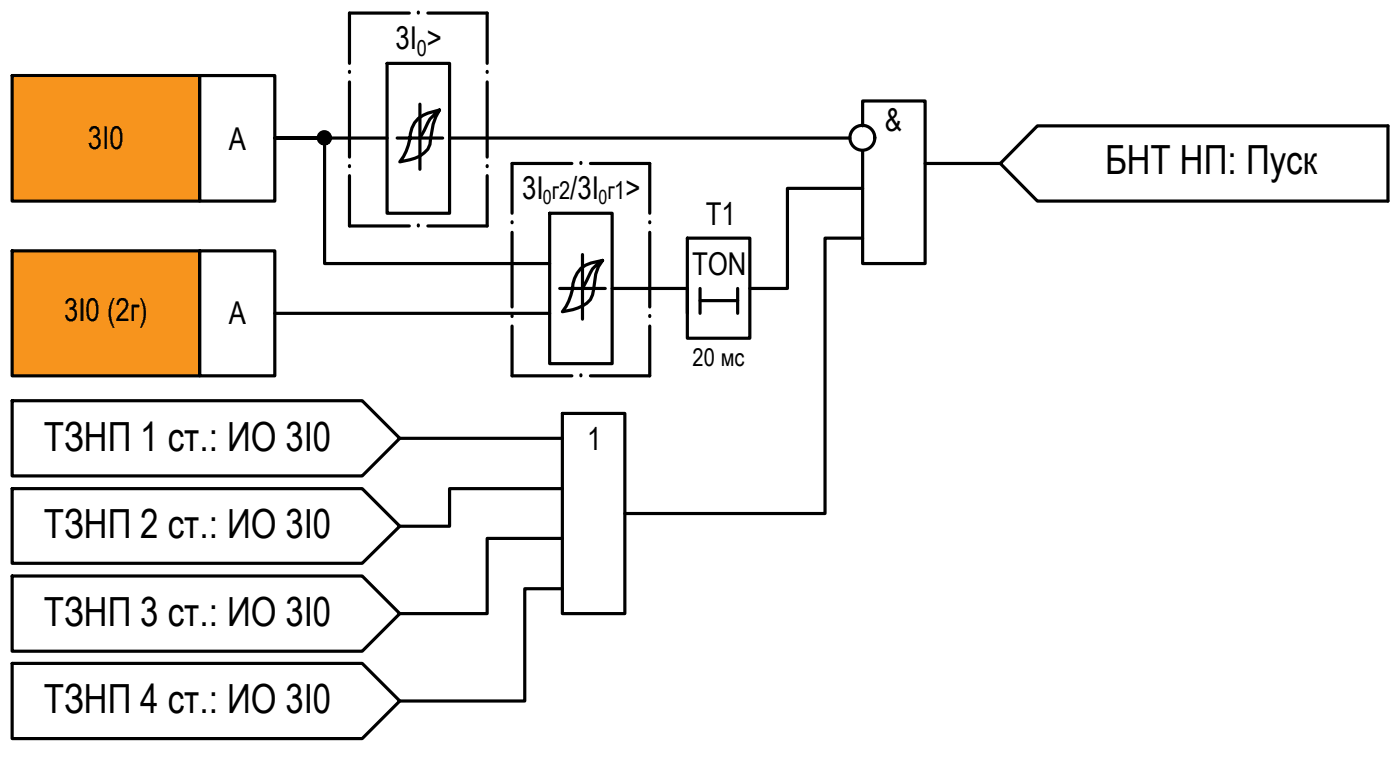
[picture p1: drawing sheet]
<svg xmlns="http://www.w3.org/2000/svg" width="112mm" height="61mm" viewBox="0 0 112 61" stroke-linecap="round" stroke-linejoin="round" font-family="sans-serif">
<!-- layer: 0 -->
<g fill="none" stroke="#000" stroke-width=".25">
<path d="M1 6h15v10.1h-15zM16 6h6v10.1h-6zM30.9 5.1h5v11.9h-5zM30.9 11h-8.9h3.9v10.1h18M33.6 8.3v5.2M33.6 11h1.8M35.1 8.8a5.5 5.5 0 0 0-.7 2.7 2.04 2.04 0 0 1-1.6 1.3l-.8 .1a4 4 0 0 0 .8-2.2 1.96 1.96 0 0 1 1.4-1.7l.9-.2a3 3 0 0 0-1.2 1.6l-.3 .6h-1.9M35.9 11h32M43.9 17h5v12.1h-5zM54.9 19h5v8h-5zM69 10.1v-2h5v13h-5v-9M69 15.1h-6.1v8h-3"/>
<path d="M69 19h-3v22h-16M74 13.1h6M82.9 10.1h28.1v6h-28.1l-2.9-3zM1 20.1h15v9.9h-15zM1 32h28l3 3-3 3h-28zM1 39.1h28l3 3-3 2.9h-28zM16 20.1h6v9.9h-6zM22 25h21.9M32 35h13M45 33h5v16.1h-5zM45 39.1h-9.1v3h-3.9M46.6 20.3v5.2"/>
<path d="M46.6 23.1h1.8M48.2 20.8l-.4 .5-.2 .6-.1 1.2a1.85 1.85 0 0 1-1.7 1.7l-.8 .1a4 4 0 0 0 .8-2.2 2.06 2.06 0 0 1 1.4-1.7l1-.2a2.59 2.59 0 0 0-1.3 1.6l-.3 .7h-1.9M48.9 23.1h6v1.9M56 23.1v1.9M56 24h3M59 23.1v1.9M1 46h28l3 3.1-3 3h-28zM1 53h28l3 3-3 3h-28zM45 43h-6.1v6.1h-6.9M45 47.1h-3.1v8.9h-9.9"/>
<circle cx="25.9" cy="11" r=".49"/>
<circle cx="68.9" cy="11" r=".99"/>
</g>
<g fill="none" stroke="#000" stroke-width=".25">
<path d="M27.9 13.3h.1M27.9 5.8h.1M27.9 6.5v6.1M27.9 14v4.1h4.8M32.7 1h-4.8v4.1M33.4 1h.1M33.4 18.1h.1M34.2 1h4.7v4.1M38.9 13.3h.1M38.9 5.8h.1M38.9 6.5v6.1M38.9 14v4.1h-4.7"/>
<path d="M40.9 17.8h.1M40.9 18.6v5.9M45.7 13.1h-4.8v3.9M46.4 13.1h.1M47.2 13.1h4.7v3.9M51.9 17.8h.1M51.9 18.6v5.9M40.9 25.3h.1M40.9 26.1v3.9h4.8M46.4 30h.1M51.9 25.3h.1M51.9 26.1v3.9h-4.7"/>
</g>
<!-- layer: 0 -->
<g fill="#000" stroke="#000" stroke-width=".08">
<path d="M25.9 10.6h.1z"/>
<path d="M25.9 11.5h.1zM25.9 11.5h.1zM25.9 11.5h.2z"/>
<path d="M25.9 10.6h.2zM25.9 10.6h.2z"/>
<path d="M25.9 10.6h.2zM25.8 10.6h.3z"/>
<path d="M25.8 10.6h.4zM25.8 10.6h.4z"/>
<path d="M25.8 11.5h.3zM25.8 11.5h.3z"/>
<path d="M25.7 10.6h.5zM25.7 10.6h.5z"/>
<path d="M25.7 11.5h.5zM25.7 11.5h.4z"/>
<path d="M25.7 10.6l.5 .1zM25.7 10.6l.5 .1z"/>
<path d="M25.7 11.5h.5zM25.7 11.5h.5z"/>
<path d="M25.7 10.7h.6zM25.7 10.7h.6z"/>
<path d="M25.7 11.5h.5zM25.7 11.5h.5z"/>
<path d="M25.6 11.4h.7zM25.6 11.4h.7z"/>
<path d="M25.6 11.4h.7zM25.6 11.4l.6 .1z"/>
<path d="M25.6 10.7h.7zM25.6 10.7h.7z"/>
<path d="M25.6 10.7h.7zM25.6 10.7h.7z"/>
<path d="M25.6 10.7l.8 .1zM25.6 10.7l.8 .1z"/>
<path d="M25.6 11.4h.7zM25.6 11.4h.7z"/>
<path d="M25.5 10.8h.9zM25.5 10.8h.9z"/>
<path d="M25.5 11.3h.9zM25.5 11.3l.8 .1z"/>
<path d="M25.5 10.8l.9 .1zM25.5 10.8l.9 .1z"/>
<path d="M25.5 10.9h.9zM25.5 10.9h.9z"/>
<path d="M25.5 10.9l1 .1zM25.5 10.9l1 .1z"/>
<path d="M25.5 11.2h.9zM25.5 11.2h.9z"/>
<path d="M25.5 11.2l.9 .1zM25.5 11.2l.9 .1z"/>
<path d="M25.5 11.3h.9zM25.5 11.3h.9z"/>
<path d="M25.5 11h1zM25.5 11h1z"/>
<path d="M25.4 11h1.1zM25.4 11h1.1z"/>
<path d="M25.4 11l1.1 .1v-.1zM25.4 11l1.1 .1h-1.1z"/>
<path d="M25.4 11.1l1.1 .1zM25.4 11.1l1.1 .1z"/>
<path d="M25.5 11.2h1zM25.5 11.2h.9z"/>
</g>
<g fill="#f7941d" stroke="#f7941d" stroke-width=".08">
<path d="M1 6l15 10.1v-10.1zM1 6l15 10.1h-15z"/>
<path d="M1 20.1l15 9.9v-9.9zM1 20.1l15 9.9h-15z"/>
</g>
<g font-size="3.2">
<text x="88.3" y="13.9">БНТ НП: Пуск</text>
<text x="3.5" y="36">ТЗНП 1 ст.: ИО 3I0</text>
<text x="3.5" y="43">ТЗНП 2 ст.: ИО 3I0</text>
<text x="3.5" y="50">ТЗНП 3 ст.: ИО 3I0</text>
<text x="3.5" y="57">ТЗНП 4 ст.: ИО 3I0</text>
</g>
<g font-size="2.5">
<text x="31.6" y="3.9">3I &gt;</text>
<text x="7" y="11.9">3I0</text>
<text x="18.3" y="12">А</text>
<text x="70.7" y="10.4">&amp;</text>
<text x="41.7" y="15.9">3I</text>
<text x="45.6" y="15.9">/3I</text>
<text x="50" y="15.9">&gt;</text>
<text x="56.4" y="18">T1</text>
<text x="55.3" y="22">TON</text>
<text x="5.1" y="25.7">3I0 (2г)</text>
<text x="18.3" y="25.9">А</text>
<text x="46.9" y="36">1</text>
</g>
<g font-size="2">
<text x="44.1" y="15.9">г2</text>
<text x="48.6" y="15.9">г1</text>
<text x="55.4" y="29.2">20 мс</text>
</g>
<text font-size="1.8" x="33.3" y="4.5">0</text>
<g font-size="1.6">
<text x="43.4" y="16.3">0</text>
<text x="47.8" y="16.3">0</text>
</g>
</svg>
